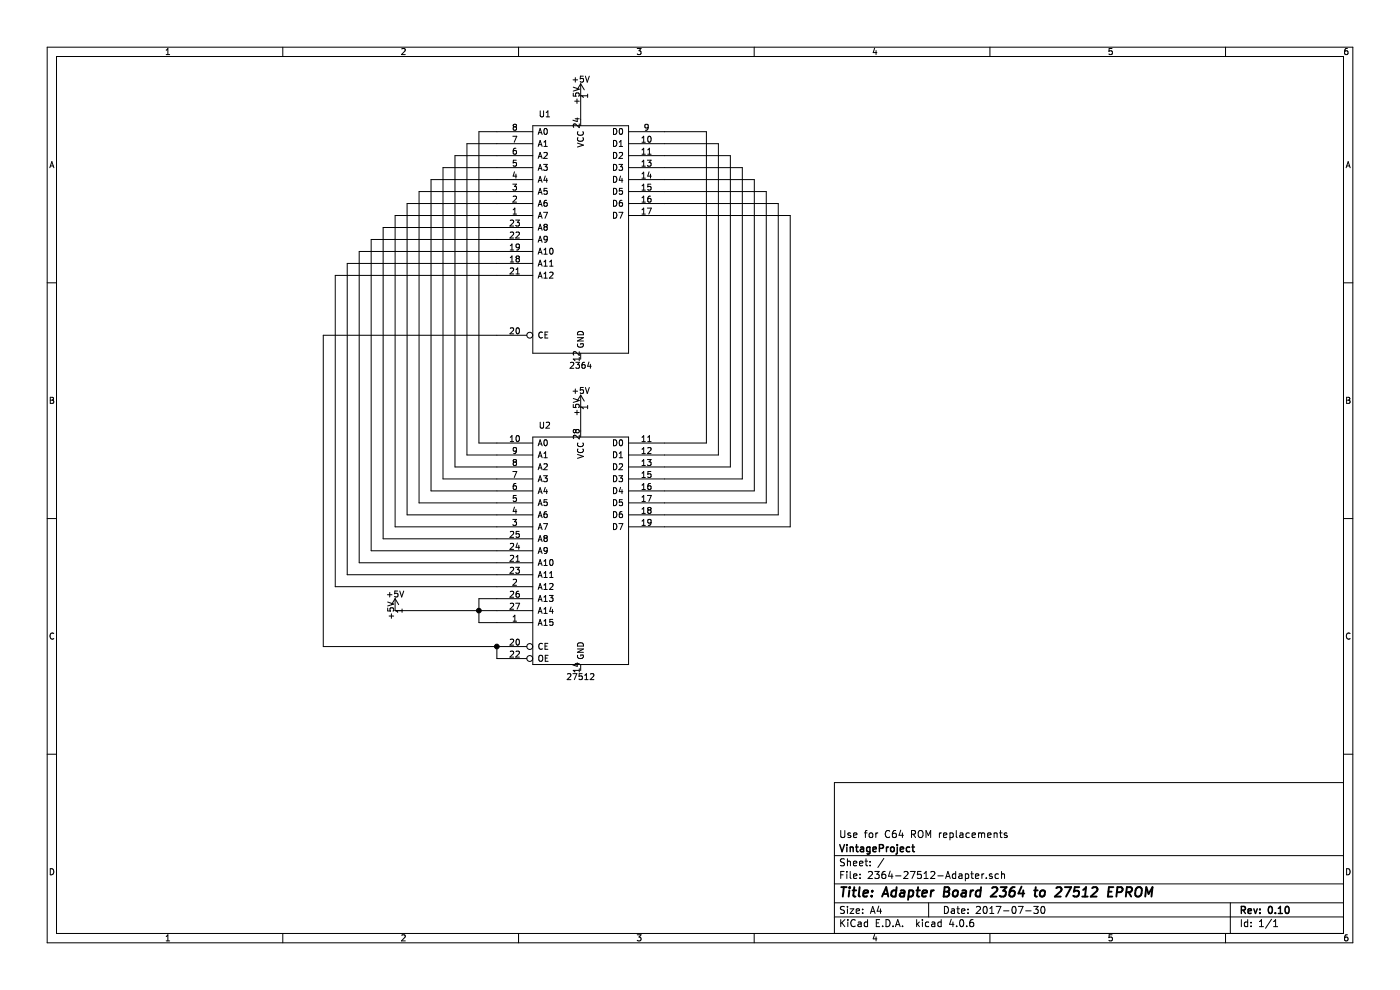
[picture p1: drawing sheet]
EESchema Schematic File Version 2
LIBS:power
LIBS:device
LIBS:transistors
LIBS:conn
LIBS:linear
LIBS:regul
LIBS:74xx
LIBS:cmos4000
LIBS:adc-dac
LIBS:memory
LIBS:xilinx
LIBS:microcontrollers
LIBS:dsp
LIBS:microchip
LIBS:analog_switches
LIBS:motorola
LIBS:texas
LIBS:intel
LIBS:audio
LIBS:interface
LIBS:digital-audio
LIBS:philips
LIBS:display
LIBS:cypress
LIBS:siliconi
LIBS:opto
LIBS:atmel
LIBS:contrib
LIBS:valves
LIBS:2364-27512-Adapter-cache
EELAYER 25 0
EELAYER END
$Descr A4 11693 8268
encoding utf-8
Sheet 1 1
Title "Adapter Board 2364 to 27512 EPROM"
Date "2017-07-30"
Rev "0.10"
Comp "VintageProject"
Comment1 "Use for C64 ROM replacements"
Comment2 ""
Comment3 ""
Comment4 ""
$EndDescr
$Comp
L 2364 U1
U 1 1
P 4850 2000
F 0 "U1" H 4550 3050 50  0000 C CNN
F 1 "2364" H 4850 950 50  0000 C CNN
F 2 "C64:DIP-24_W15.24mm_LongPads" H 4850 2000 50  0001 C CNN
F 3 "" H 4850 2000 50  0001 C CNN
	1    4850 2000
	1    0    0    -1  
$EndComp
Wire Wire Line
	5550 1100 5900 1100
Wire Wire Line
	5900 1100 5900 3700
Wire Wire Line
	5900 3700 5550 3700
Wire Wire Line
	5550 1200 6000 1200
Wire Wire Line
	6000 1200 6000 3800
Wire Wire Line
	6000 3800 5550 3800
Wire Wire Line
	5550 1300 6100 1300
Wire Wire Line
	6100 1300 6100 3900
Wire Wire Line
	6100 3900 5550 3900
Wire Wire Line
	5550 1400 6200 1400
Wire Wire Line
	6200 1400 6200 4000
Wire Wire Line
	6200 4000 5550 4000
Wire Wire Line
	5550 1500 6300 1500
Wire Wire Line
	6300 1500 6300 4100
Wire Wire Line
	6300 4100 5550 4100
Wire Wire Line
	5550 1600 6400 1600
Wire Wire Line
	6400 1600 6400 4200
Wire Wire Line
	6400 4200 5550 4200
Wire Wire Line
	5550 1700 6500 1700
Wire Wire Line
	6500 1700 6500 4300
Wire Wire Line
	6500 4300 5550 4300
Wire Wire Line
	5550 1800 6600 1800
Wire Wire Line
	6600 1800 6600 4400
Wire Wire Line
	6600 4400 5550 4400
Wire Wire Line
	4150 1100 4000 1100
Wire Wire Line
	4000 1100 4000 3700
Wire Wire Line
	4000 3700 4150 3700
Wire Wire Line
	4150 1200 3900 1200
Wire Wire Line
	3900 1200 3900 3800
Wire Wire Line
	3900 3800 4150 3800
Wire Wire Line
	4150 1300 3800 1300
Wire Wire Line
	3800 1300 3800 3900
Wire Wire Line
	3800 3900 4150 3900
Wire Wire Line
	4150 1400 3700 1400
Wire Wire Line
	3700 1400 3700 4000
Wire Wire Line
	3700 4000 4150 4000
Wire Wire Line
	4150 1500 3600 1500
Wire Wire Line
	3600 1500 3600 4100
Wire Wire Line
	3600 4100 4150 4100
Wire Wire Line
	4150 1600 3500 1600
Wire Wire Line
	3500 1600 3500 4200
Wire Wire Line
	3500 4200 4150 4200
Wire Wire Line
	4150 1700 3400 1700
Wire Wire Line
	3400 1700 3400 4300
Wire Wire Line
	3400 4300 4150 4300
Wire Wire Line
	4150 1800 3300 1800
Wire Wire Line
	3300 1800 3300 4400
Wire Wire Line
	3300 4400 4150 4400
Wire Wire Line
	4150 1900 3200 1900
Wire Wire Line
	3200 1900 3200 4500
Wire Wire Line
	3200 4500 4150 4500
Wire Wire Line
	4150 2000 3100 2000
Wire Wire Line
	3100 2000 3100 4600
Wire Wire Line
	3100 4600 4150 4600
Wire Wire Line
	4150 2100 3000 2100
Wire Wire Line
	3000 2100 3000 4700
Wire Wire Line
	3000 4700 4150 4700
Wire Wire Line
	4150 2200 2900 2200
Wire Wire Line
	2900 2200 2900 4800
Wire Wire Line
	2900 4800 4150 4800
Wire Wire Line
	4150 2300 2800 2300
Wire Wire Line
	2800 2300 2800 4900
Wire Wire Line
	2800 4900 4150 4900
Wire Wire Line
	4150 2800 2700 2800
Wire Wire Line
	2700 2800 2700 5400
Wire Wire Line
	2700 5400 4150 5400
$Comp
L 27512 U2
U 1 1
P 4850 4600
F 0 "U2" H 4550 5650 50  0000 C CNN
F 1 "27512" H 4850 3550 50  0000 C CNN
F 2 "C64:DIP-28_W15.24mm_LongPads" H 4850 4600 50  0001 C CNN
F 3 "" H 4850 4600 50  0001 C CNN
	1    4850 4600
	1    0    0    -1  
$EndComp
Connection ~ 4150 5400
Wire Wire Line
	4150 5400 4150 5500
$Comp
L +5V #PWR01
U 1 1
P 3300 5100
F 0 "#PWR01" H 3300 4950 50  0001 C CNN
F 1 "+5V" H 3300 5240 50  0000 C CNN
F 2 "" H 3300 5100 50  0001 C CNN
F 3 "" H 3300 5100 50  0001 C CNN
	1    3300 5100
	1    0    0    -1  
$EndComp
$Comp
L +5V #PWR02
U 1 1
P 4850 3600
F 0 "#PWR02" H 4850 3450 50  0001 C CNN
F 1 "+5V" H 4850 3740 50  0000 C CNN
F 2 "" H 4850 3600 50  0001 C CNN
F 3 "" H 4850 3600 50  0001 C CNN
	1    4850 3600
	1    0    0    -1  
$EndComp
$Comp
L +5V #PWR03
U 1 1
P 4850 1000
F 0 "#PWR03" H 4850 850 50  0001 C CNN
F 1 "+5V" H 4850 1140 50  0000 C CNN
F 2 "" H 4850 1000 50  0001 C CNN
F 3 "" H 4850 1000 50  0001 C CNN
	1    4850 1000
	1    0    0    -1  
$EndComp
Wire Wire Line
	3300 5100 4150 5100
Connection ~ 4000 5100
Wire Wire Line
	4000 5000 4000 5200
Wire Wire Line
	4000 5000 4150 5000
Wire Wire Line
	4000 5200 4150 5200
$EndSCHEMATC
